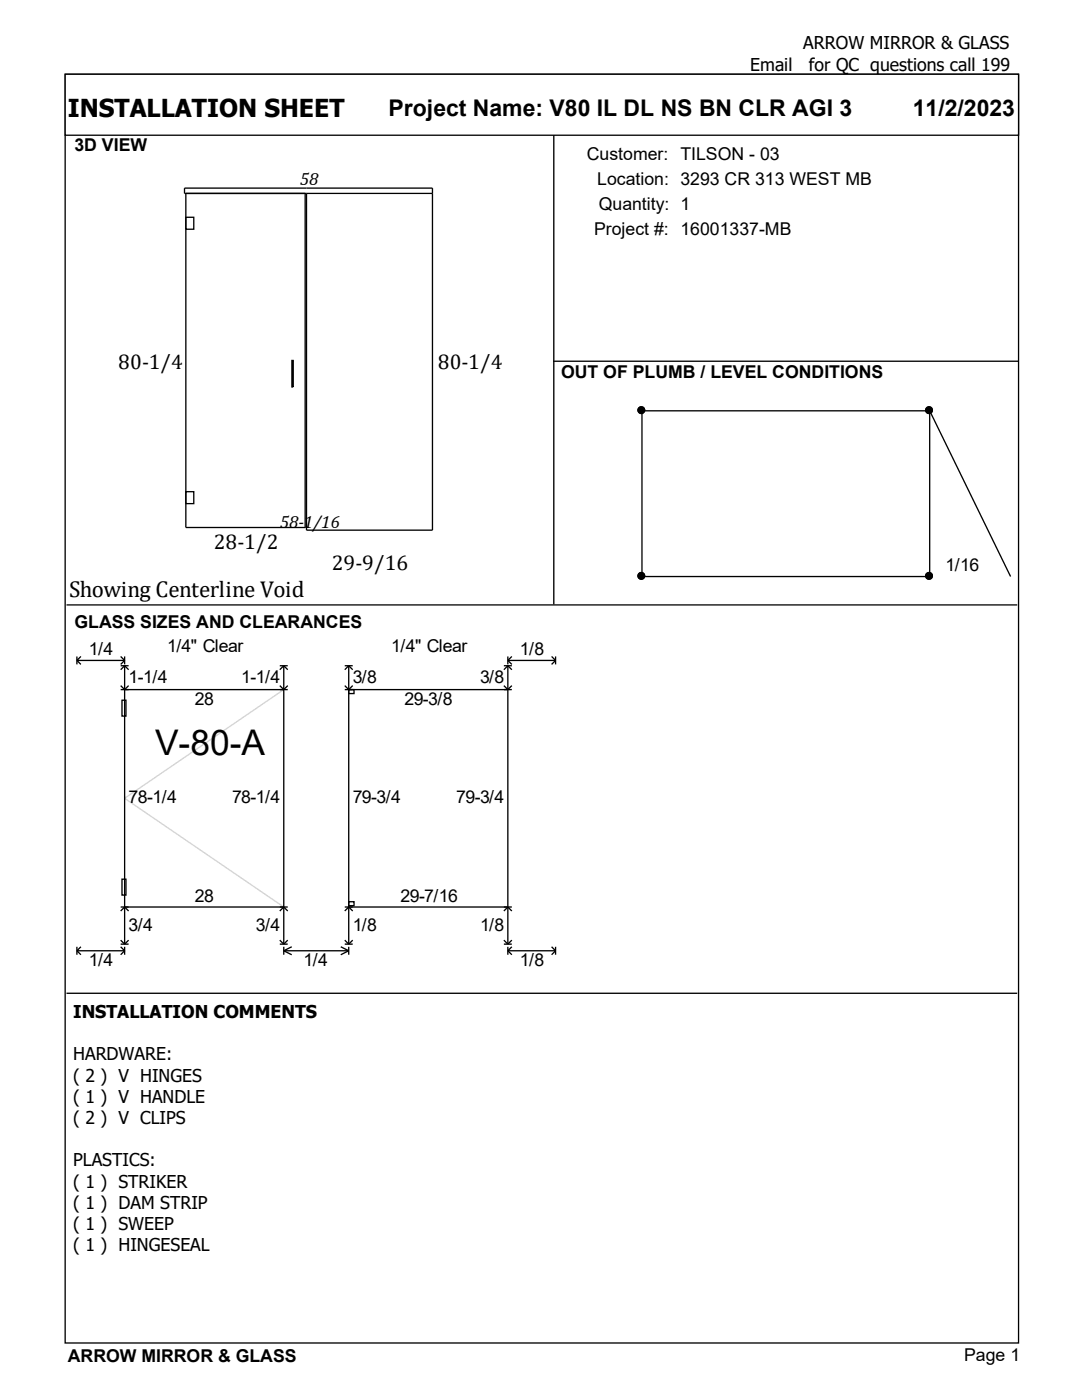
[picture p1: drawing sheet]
<svg xmlns="http://www.w3.org/2000/svg" width="216mm" height="279mm" viewBox="0 0 216 279" stroke-linecap="round" stroke-linejoin="round" font-family="sans-serif">
<g fill="#fff" stroke="#000" stroke-width=".26">
<path d="M13 14.8h190.2v253.2h-190.2z"/>
<path d="M13 14.8h190.2v12.2h-190.2z"/>
</g>
<path d="M13.5 30.7h96.7v89.4h-96.7z" fill="#fff"/>
<path d="M37.1 38.6v66.7h23.8v-66.7M61.2 38.6v67.2h25.1v-68.3h-49.5v1.1h49.5M110.5 27v93.6M37.1 43.4h1.6v2.3h-1.6zM58.2 71.9h.3v5.3h-.3zM110.4 72.1h92.8M37.1 98.1h1.6v2.4h-1.6z" fill="none" stroke="#000" stroke-width=".26"/>
<path d="M110.9 77h91.9v43.1h-91.9z" fill="#fff"/>
<g fill="#000" stroke="#000" stroke-width=".26">
<circle cx="128" cy="81.9" r=".66"/>
<circle cx="185.4" cy="81.9" r=".66"/>
<circle cx="128" cy="114.9" r=".66"/>
<circle cx="185.4" cy="114.9" r=".66"/>
</g>
<path d="M128.1 82v33.1h57.4v-33.1l16.1 33.1" fill="none" stroke="#000" stroke-width=".26"/>
<path d="M188.7 110.8h6.6v4.3h-6.6z" fill-rule="evenodd" fill="#fff"/>
<g fill="#000" stroke="#000" stroke-width=".26">
<circle cx="128" cy="81.9" r=".66"/>
<circle cx="185.4" cy="81.9" r=".66"/>
</g>
<path d="M128.1 82h57.4M13.3 120.7h189.7" fill="none" stroke="#000" stroke-width=".26"/>
<path d="M14.3 126.8h187.4v68.8h-187.4z" fill="#fff"/>
<path d="M56.6 137.6l-31.7 21.7 31.7 21.7" fill="none" stroke="#d3d3d3" stroke-width=".26"/>
<g fill="none" stroke="#000" stroke-width=".26">
<path d="M15.3 131v1.6M15.3 131.8l.8 .8M15.3 131.8h9.6M16.1 131l-.8 .8M24.1 131l.8 .8M24.1 137.6h33.3M24.1 132.9h1.6M24.1 136.8l.8 .8 .8-.8M24.3 139.7h.8v3.2h-.8zM24.9 131v1.6M24.9 132.9v55.5M24.9 131.8l-.8 .8"/>
<path d="M24.9 132.9l-.8 .8M24.9 132.9l.8 .8M55.8 132.9h1.6M55.8 136.8l.8 .8 .8-.8M56.6 132.9v55.5M56.6 132.9l.8 .8M56.6 132.9l-.8 .8M68.8 132.9h1.6M68.8 137.6h33.3M68.8 136.8l.8 .8 .8-.8M69.6 137.6h1v.8h-1zM69.6 132.9v55.5"/>
<path d="M69.6 132.9l.8 .8M69.6 132.9l-.8 .8M100.5 132.9h1.6M100.5 136.8l.8 .8 .8-.8M101.3 131.8l.8 .8M101.3 132.9l.8 .8M101.3 131.8h9.6M101.3 131v1.6M101.3 132.9v55.5M101.3 132.9l-.8 .8M102.1 131l-.8 .8M110.1 131l.8 .8"/>
<path d="M110.9 131v1.6M110.9 131.8l-.8 .8M24.3 175.5h.8v3.1h-.8zM69.6 180h1v.7h-1zM13.3 198.2h189.7M15.3 189v1.5M15.3 189.7l.8 .8M15.3 189.7h9.6M16.1 189l-.8 .7M24.1 189l.8 .7M24.1 181h33.3M24.1 188.4h1.6"/>
<path d="M24.1 187.6l.8 .8M24.1 181.8l.8-.8 .8 .8M24.9 189v1.5M24.9 189.7l-.8 .8M25.7 187.6l-.8 .8M55.8 188.4h1.6M55.8 187.6l.8 .8M55.8 181.8l.8-.8 .8 .8M56.6 189.7h13M56.6 189v1.5M56.6 189.7l1.6 .8M57.4 187.6l-.8 .8"/>
<path d="M58.2 189l-1.6 .7M68 189l1.6 .7M68.8 181h33.3M68.8 188.4h1.6M68.8 187.6l.8 .8M68.8 181.8l.8-.8 .8 .8M69.6 189v1.5M69.6 189.7l-1.6 .8M70.4 187.6l-.8 .8M100.5 188.4h1.6M100.5 187.6l.8 .8M100.5 181.8l.8-.8 .8 .8"/>
<path d="M101.3 189.7l.8 .8M101.3 189.7h9.6M101.3 189v1.5M102.1 187.6l-.8 .8M102.1 189l-.8 .7M110.1 189l.8 .7M110.9 189v1.5M110.9 189.7l-.8 .8"/>
</g>
<text font-size="7.1" x="30.9" y="150.6">V-80-A</text>
<text font-size="4.9" x="13.5" y="23.3">INSTALLATION SHEET</text>
<g font-size="4.6">
<text x="77.5" y="23.1">Project Name: V80 IL DL NS BN CLR AGI 3</text>
<text x="182.1" y="23.1">11/2/2023</text>
<text x="13.8" y="119.2">Showing Centerline Void</text>
</g>
<g font-size="4.2">
<text x="23.6" y="73.6">80-1/4</text>
<text x="87.4" y="73.6">80-1/4</text>
<text x="42.6" y="109.6">28-1/2</text>
<text x="66.2" y="113.8">29-9/16</text>
</g>
<g font-size="3.5">
<text x="160.3" y="9.9">ARROW MIRROR &amp; GLASS</text>
<text x="149.7" y="14.1">Email</text>
<text x="161.4" y="14.1">for QC questions call 199</text>
<text x="14.9" y="30.2">3D VIEW</text>
<text x="117.1" y="31.9">Customer: TILSON - 03</text>
<text x="59.8" y="36.9">58</text>
<text x="119.2" y="36.9">Location: 3293 CR 313 WEST MB</text>
<text x="119.5" y="41.9">Quantity: 1</text>
<text x="118.5" y="46.9">Project #: 16001337-MB</text>
<text x="112" y="75.3">OUT OF PLUMB / LEVEL CONDITIONS</text>
<text x="55.9" y="105.4">58-1/16</text>
<text x="188.7" y="114">1/16</text>
<text x="14.9" y="125.3">GLASS SIZES AND CLEARANCES</text>
<text x="17.7" y="130.7">1/4</text>
<text x="33.3" y="130.2">1/4&quot; Clear</text>
<text x="78.1" y="130.2">1/4&quot; Clear</text>
<text x="103.7" y="130.7">1/8</text>
<text x="25.7" y="136.3">1-1/4</text>
<text x="48.2" y="136.3">1-1/4</text>
<text x="70.4" y="136.3">3/8</text>
<text x="95.8" y="136.3">3/8</text>
<text x="38.9" y="140.8">28</text>
<text x="80.7" y="140.8">29-3/8</text>
<text x="25.7" y="160.3">78-1/4</text>
<text x="46.3" y="160.3">78-1/4</text>
<text x="70.4" y="160.3">79-3/4</text>
<text x="91" y="160.3">79-3/4</text>
<text x="38.9" y="179.9">28</text>
<text x="79.9" y="179.9">29-7/16</text>
<text x="25.7" y="185.7">3/4</text>
<text x="51.1" y="185.7">3/4</text>
<text x="70.4" y="185.7">1/8</text>
<text x="95.8" y="185.7">1/8</text>
<text x="17.7" y="192.9">1/4</text>
<text x="60.6" y="192.9">1/4</text>
<text x="103.7" y="192.9">1/8</text>
<text x="14.6" y="203.1">INSTALLATION COMMENTS</text>
<text x="14.6" y="211.6">HARDWARE:</text>
<text x="14.6" y="215.8">( 2 ) V HINGES</text>
<text x="14.6" y="220.1">( 1 ) V HANDLE</text>
<text x="14.6" y="224.3">( 2 ) V CLIPS</text>
<text x="14.6" y="232.8">PLASTICS:</text>
<text x="14.6" y="237">( 1 ) STRIKER</text>
<text x="14.6" y="241.2">( 1 ) DAM STRIP</text>
<text x="14.6" y="245.5">( 1 ) SWEEP</text>
<text x="14.6" y="249.7">( 1 ) HINGESEAL</text>
<text x="13.5" y="271.8">ARROW MIRROR &amp; GLASS</text>
<text x="192.4" y="271.7">Page 1</text>
</g>
</svg>
